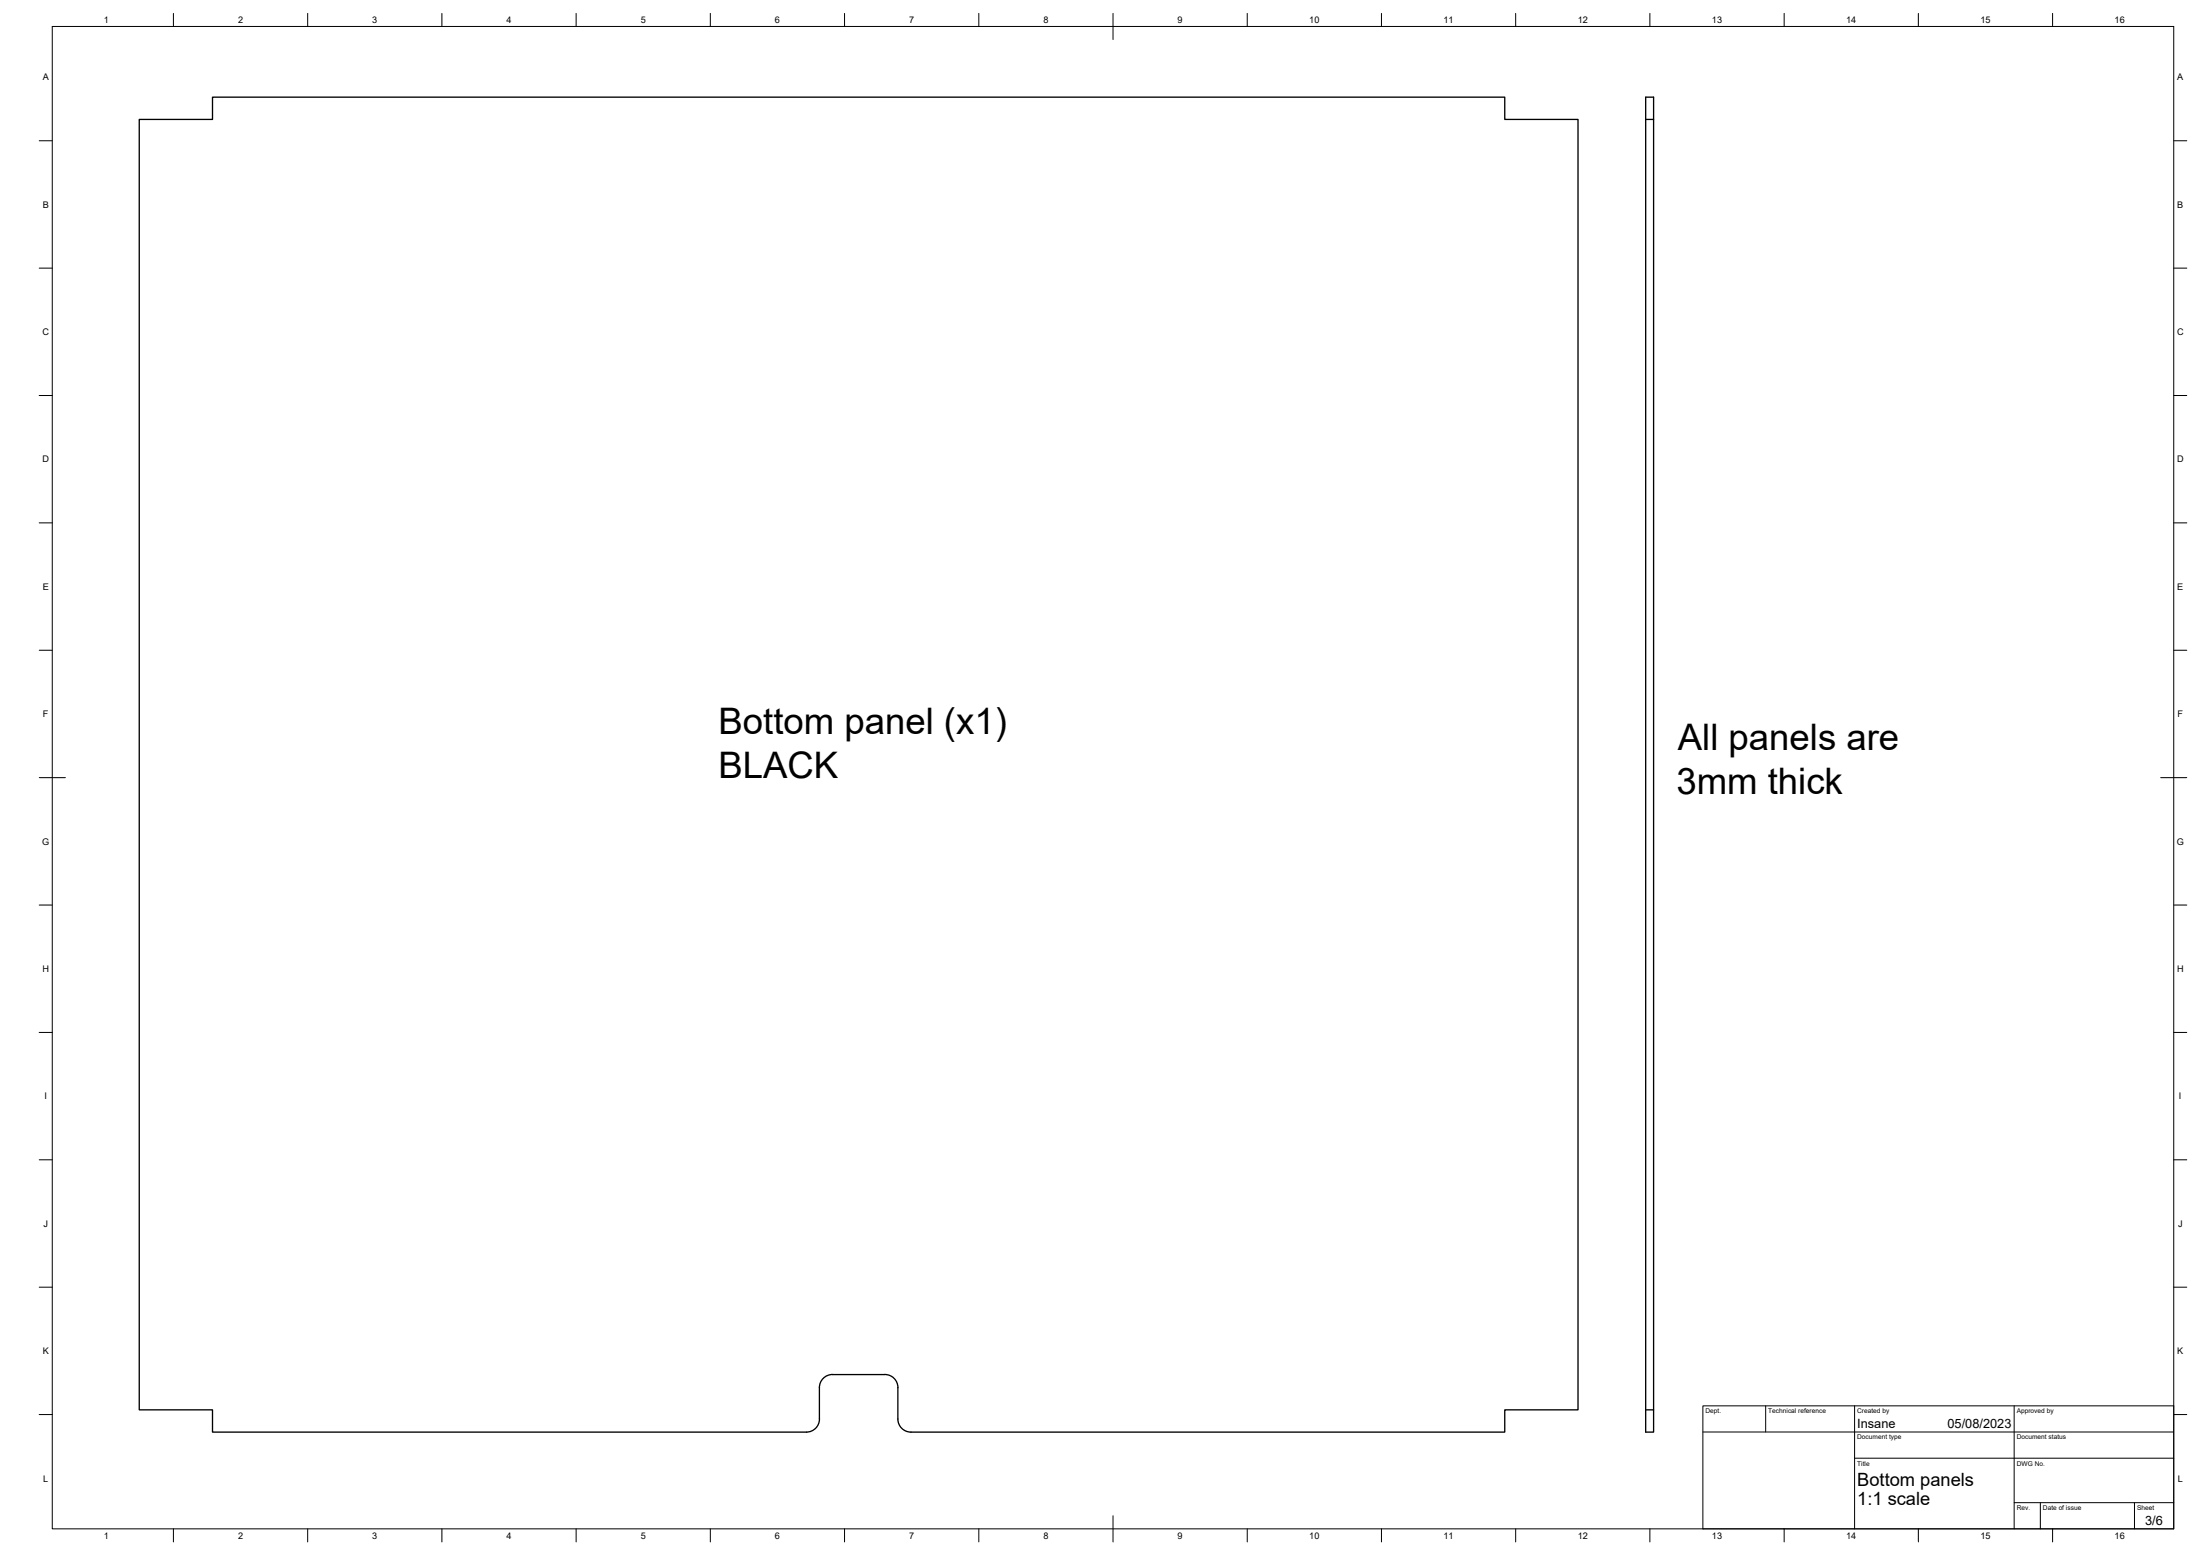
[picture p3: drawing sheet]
<svg xmlns="http://www.w3.org/2000/svg" width="841mm" height="594mm" viewBox="0 0 841 594" stroke-linecap="round" stroke-linejoin="round" font-family="sans-serif">
<!-- layer: Visible -->
<path d="M629.1 37.1h3v510h-3zM629.1 45.6h3M343.2 530.1v12M343.3 530.1a5 5 0 0 0-5.1-5h-19.9a5 5 0 0 0-5.1 5v12M629.1 538.6h3M313.3 542.1a5 5 0 0 1-5 5h-227.1v-8.5h-28v-493h28v-8.5h494v8.5h28v493h-28v8.5h-227a5 5 0 0 1-5-5" fill="none" stroke="#000" stroke-width=".51"/>
<!-- layer: BORDER -->
<g fill="none" stroke="#000" stroke-width=".38">
<path d="M20 10.1h811v574h-811zM66.3 5.1v5M117.6 5.1v5M168.9 5.1v5M220.2 5.1v5M271.5 5.1v5M322.9 5.1v5M374.2 5.1v5M425.5 5.1v10M476.8 5.1v5M528.1 5.1v5M579.4 5.1v5"/>
<path d="M630.7 5.1v5M682.1 5.1v5M733.4 5.1v5M784.7 5.1v5M15 53.8h5M831 53.8h5M15 102.4h5M831 102.4h5M15 151.1h5M831 151.1h5M15 199.8h5M831 199.8h5"/>
<path d="M15 248.4h5M831 248.4h5M15 297.1h10M826 297.1h10M15 345.8h5M831 345.8h5M15 394.4h5M831 394.4h5M15 443.1h5M831 443.1h5M15 491.8h5M831 491.8h5"/>
<path d="M15 540.4h5M831 540.4h5M425.5 579.1v10M66.3 584.1v5M117.6 584.1v5M168.9 584.1v5M220.2 584.1v5M271.5 584.1v5M322.9 584.1v5M374.2 584.1v5M476.8 584.1v5M528.1 584.1v5"/>
<path d="M579.4 584.1v5M630.7 584.1v5M682.1 584.1v5M733.4 584.1v5M784.7 584.1v5"/>
</g>
<!-- layer: TITLEBLOCK -->
<path d="M651 537.1h180v47h-180zM675 537.1v10M709 537.1v47M770 537.1v47M651 547.1h180M709 557.1h122M770 574.1h61M780 574.1v10M816 574.1v10" fill="none" stroke="#000" stroke-width=".38"/>
<g font-size="14">
<text x="274.7" y="280.5">Bottom panel (x1)</text>
<text x="641.4" y="286.5">All panels are</text>
<text x="274.7" y="297.3">BLACK</text>
<text x="640.9" y="303.2">3mm thick</text>
</g>
<g font-size="7">
<text x="710" y="567.6">Bottom panels</text>
<text x="710" y="575.1">1:1 scale</text>
</g>
<g font-size="4.9">
<text x="710" y="545.6">Insane</text>
<text x="744.5" y="545.6">05/08/2023</text>
<text x="820.1" y="582.7">3/6</text>
</g>
<g font-size="3.5">
<text x="39.7" y="8.9">1</text>
<text x="91" y="8.9">2</text>
<text x="142.3" y="8.8">3</text>
<text x="193.6" y="8.9">4</text>
<text x="244.9" y="8.8">5</text>
<text x="296.2" y="8.8">6</text>
<text x="347.6" y="8.8">7</text>
<text x="398.9" y="8.8">8</text>
<text x="450.2" y="8.8">9</text>
<text x="500.5" y="8.8">10</text>
<text x="551.8" y="8.9">11</text>
<text x="603.1" y="8.9">12</text>
<text x="654.5" y="8.8">13</text>
<text x="705.8" y="8.9">14</text>
<text x="757.1" y="8.8">15</text>
<text x="808.4" y="8.8">16</text>
<text x="16.3" y="30.7">A</text>
<text x="832.3" y="30.7">A</text>
<text x="16.3" y="79.3">B</text>
<text x="832.3" y="79.3">B</text>
<text x="16.2" y="128">C</text>
<text x="832.2" y="128">C</text>
<text x="16.2" y="176.7">D</text>
<text x="832.2" y="176.7">D</text>
<text x="16.3" y="225.4">E</text>
<text x="832.3" y="225.4">E</text>
<text x="16.4" y="274">F</text>
<text x="832.4" y="274">F</text>
<text x="16.1" y="322.7">G</text>
<text x="832.1" y="322.7">G</text>
<text x="16.2" y="371.3">H</text>
<text x="832.2" y="371.3">H</text>
<text x="17" y="420">I</text>
<text x="833" y="420">I</text>
<text x="16.6" y="468.7">J</text>
<text x="832.6" y="468.7">J</text>
<text x="16.3" y="517.3">K</text>
<text x="832.3" y="517.3">K</text>
<text x="16.5" y="566">L</text>
<text x="832.5" y="566">L</text>
<text x="39.7" y="587.8">1</text>
<text x="91" y="587.8">2</text>
<text x="142.3" y="587.8">3</text>
<text x="193.6" y="587.8">4</text>
<text x="244.9" y="587.8">5</text>
<text x="296.2" y="587.8">6</text>
<text x="347.6" y="587.8">7</text>
<text x="398.9" y="587.8">8</text>
<text x="450.2" y="587.8">9</text>
<text x="500.5" y="587.8">10</text>
<text x="551.8" y="587.8">11</text>
<text x="603.1" y="587.8">12</text>
<text x="654.5" y="587.8">13</text>
<text x="705.8" y="587.8">14</text>
<text x="757.1" y="587.8">15</text>
<text x="808.4" y="587.8">16</text>
</g>
<g font-size="2.5">
<text x="652" y="539.9">Dept.</text>
<text x="676" y="539.9">Technical reference</text>
<text x="710" y="539.9">Created by</text>
<text x="771" y="539.9">Approved by</text>
<text x="710" y="549.9">Document type</text>
<text x="771" y="549.9">Document status</text>
<text x="710" y="559.9">Title</text>
<text x="771" y="559.9">DWG No.</text>
<text x="771" y="576.9">Rev.</text>
<text x="781" y="576.9">Date of issue</text>
<text x="817" y="576.9">Sheet</text>
</g>
</svg>
